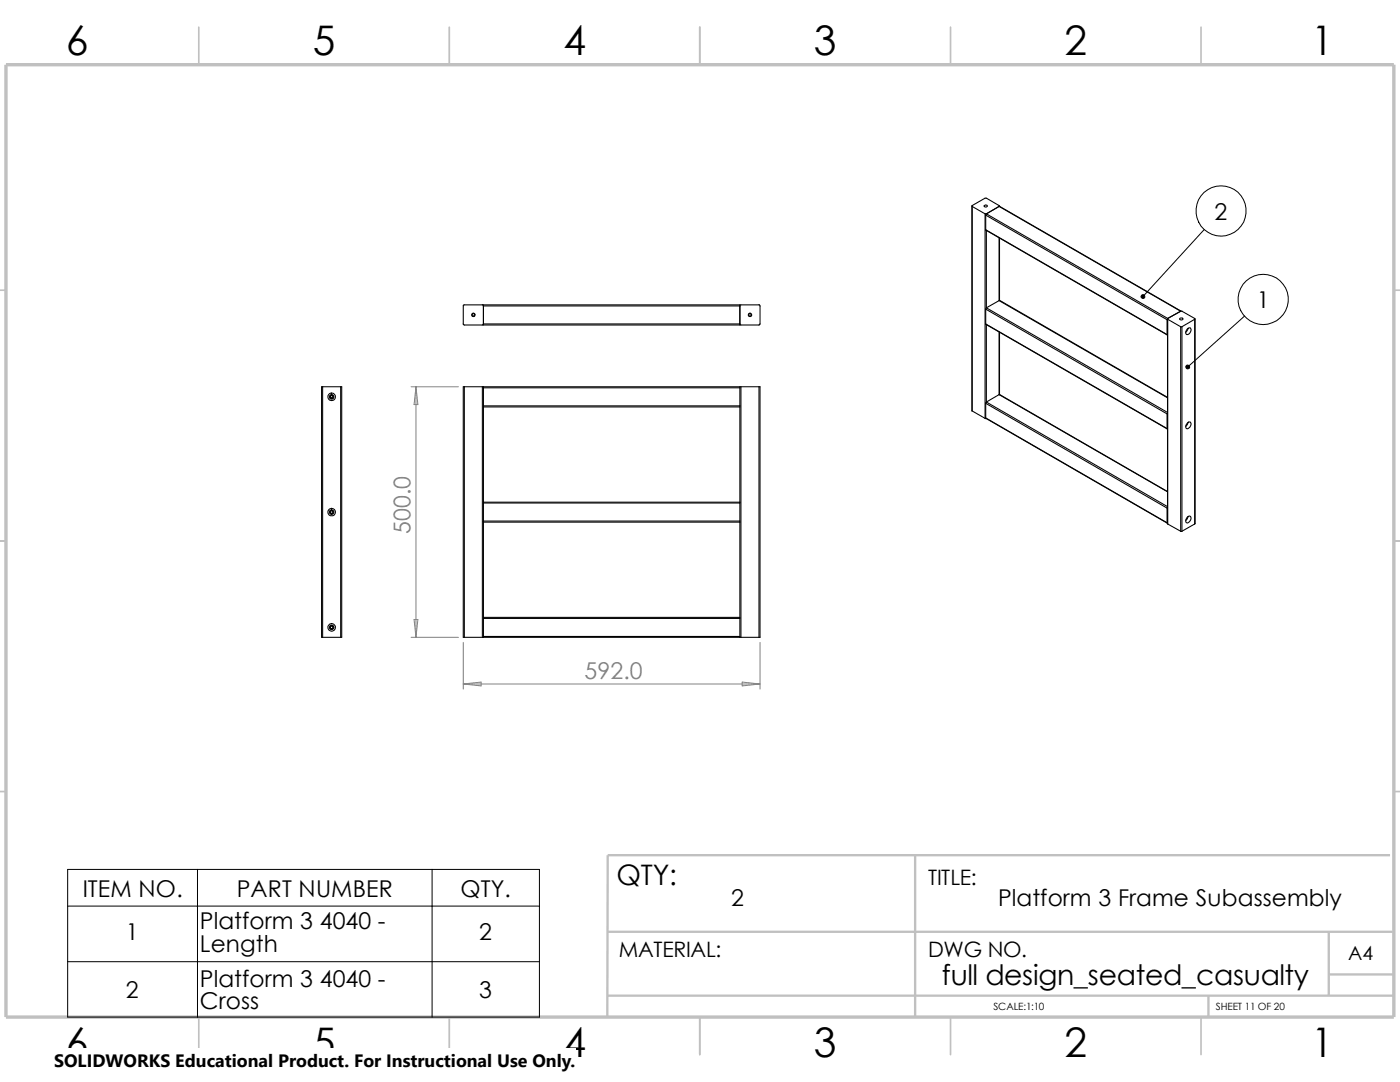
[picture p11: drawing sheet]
<svg xmlns="http://www.w3.org/2000/svg" width="279mm" height="216mm" viewBox="0 0 279 216" stroke-linecap="round" stroke-linejoin="round" font-family="sans-serif">
<g fill="none" stroke="#c0c0c0" stroke-width=".34">
<path d="M39.7 5.4v7.5M89.7 5.4v7.5M139.7 5.4v7.5M189.7 5.4v7.5M239.7 5.4v7.5M-.1 57.9h1.3M278.2 57.9h1.2M-.1 107.9h1.3M278.2 107.9h1.2M-.1 157.9h1.3M278.2 157.9h1.2M39.7 202.9v7.5"/>
<path d="M89.7 202.9v7.5M139.7 202.9v7.5M189.7 202.9v7.5M239.7 202.9v7.5"/>
</g>
<path d="M182.6 170.6v32.3M277.4 170.6h-156.1l-.1 32.3M121.2 198.7h157M121.2 185.9h156.7M241.2 198.7v4.2M265.2 194.4h13M265.2 185.9v12.8" fill="none" stroke="#c0c0c0" stroke-width=".47"/>
<path d="M1.2 12.9h277v190h-277z" fill="none" stroke="#c0c0c0" stroke-width=".68" stroke-linecap="butt"/>
<g fill="none" stroke="#000" stroke-width=".21">
<path d="M194 41.1v40.9M194 41.2l2.6 1.5M194 41.2v40.8M194 41.2v-.2l2.6-1.5h.2l2.6 1.5v.2M196.4 41h.1a.28 .28 0 0 1 .3-.1 .28 .28 0 0 1 .2 .3 .32 .32 0 0 1-.4 .1 .32 .32 0 0 1-.2-.3zM196.6 42.7h.2M196.6 42.7v40.8M196.7 45.8l36.3 21M196.7 42.9v2.9M196.7 42.9l36.2 20.9M196.7 45.8l36.2 21M196.8 46v15.4"/>
<path d="M196.8 42.7l36.2 20.8M196.9 42.7l-.2 .2M199.4 60l.1-.1 33.5 19.4M199.4 41.2l36.3 20.9M199.4 60l33.6 19.4M199.4 47.5v12.5M199.4 60l-2.6 1.4M199.4 41.2l-2.6 1.5M199.4 41.2l36.2 20.9M199.5 41.1v.1M199.5 47.5v12.4M64.4 77.2h-.2v50h.2"/>
<path d="M64.4 77.2h3.6M64.4 77.2v50M68 77.2v50M68 77.2h.2v50h-.2M92.7 77.2h3.6M92.7 77.2v50M92.7 77.2h-.2v50h.2M96.3 60.8l-3.8 .1v3.8l.2 .2h3.6l.2-.3M96.3 77.2v50M96.3 77.2h.2M96.3 60.8l.2 .2M96.5 61v3.6"/>
<path d="M96.5 77.4v3.6M96.5 77.2h51.2M96.5 77.4h51.2M96.5 64.6h51.2M96.5 61h51.2M96.5 77.2v.2M147.7 77.2v.2M147.7 77.2h.2M147.7 61v-.2h-51.2v.2M147.7 64.6v.3h-51.2v-.3M147.7 61v3.6M147.7 77.4v3.6"/>
<path d="M147.9 77.2h3.6M147.9 77.2v50M151.5 60.8h-3.8v.2M151.5 77.2v50M151.5 77.2h.2v50h-.2M151.5 60.8l.2 .2-.1 3.7-.1 .2h-3.6l-.2-.3M196.7 64.6l36.3 21M196.7 61.7l36.2 20.9M196.7 64.6l36.2 20.9M196.7 61.7v2.9M196.8 61.4l36.2 20.9M196.8 64.8v15.4"/>
<path d="M196.9 61.4l-.2 .3M199.4 78.7l33.6 19.4M199.4 66.3v12.4M199.4 78.7l-2.6 1.5M199.5 66.3v12.4M232.9 66.8h.1M232.9 63.8v3M233 63.6v41M233 63.5l-.1 .3M233 63.5v.2M233 63.7l2.6 1.5M233 63.7v40.9"/>
<path d="M235.4 63.6a.34 .34 0 0 1 .4-.2 .34 .34 0 0 1 .3 .4 .39 .39 0 0 1-.7-.2zM235.6 65.2h.3M235.6 62.1l-2.6 1.4M235.6 65.2v40.8M235.6 62.1h.3l2.5 1.4v.2M235.9 65.2v40.8M236.9 65.7a.44 .44 0 0 1 .7-.2 .44 .44 0 0 1 0 .7 .54 .54 0 0 1-.3 .5 .54 .54 0 0 1-.7-.2l.1-.4zM237.1 65.5l-.5 .8M238.4 63.7l-2.5 1.5M238.4 63.7v40.9M238.5 63.6l-.1 41M96.5 81.2v19"/>
<path d="M96.5 81h51.2M96.5 81.2h51.2M96.5 81v.2M147.7 81v.2M147.7 81.2v19M194 82l2.6 1.5M196.6 83.5h.2M196.7 83.4l36.3 21M196.7 80.5v2.9M196.7 80.5l36.2 20.9M196.7 83.4l36.2 20.9M196.8 80.2l36.2 20.9"/>
<path d="M196.9 80.2l-.2 .3M232.9 85.5l.1 .1M232.9 82.6v2.9M233 82.4l-.1 .2M237.1 84.3a.45 .45 0 0 1 .6 .1 .45 .45 0 0 1-.2 .7 .51 .51 0 0 1-.8 .3 .94 .94 0 0 1 .4-1.1zM237.1 84.3l-.5 .8M96.5 100.4h51.2M96.5 104h51.2M96.5 100.4v3.6M96.5 104.2v19M96.5 100.2h51.2M96.5 104.2h51.2"/>
<path d="M96.5 100.2v.2M96.5 104v.2M147.7 100.2v.2M147.7 104v.2M147.7 100.4v3.6M147.7 104.2v19M232.9 104.3l.1 .1M232.9 101.4v2.9M233 101.2l-.1 .2M233 104.6l2.6 1.4M235.6 106h.3M236.9 103.2a.45 .45 0 0 1 .7-.1 .45 .45 0 0 1 0 .7 .57 .57 0 0 1-.3 .5 .57 .57 0 0 1-.6-.1v-.6z"/>
<path d="M237.1 103.1l-.2 .4-.3 .3M238.4 104.6l-2.5 1.4M64.4 127.2h3.6M92.7 127.2h3.6M96.3 127.2h.2M96.5 123.4v3.6M96.5 123.4h51.2M96.5 127h51.2M96.5 123.2h51.2M96.5 127.2h51.2M96.5 123.2v.2M96.5 127v.2"/>
<path d="M147.7 123.2v.2M147.7 127v.2M147.7 127.2h.2M147.7 123.4v3.6M147.9 127.2h3.6"/>
<circle cx="66.2" cy="79.2" r=".45"/>
<circle cx="66.2" cy="79.2" r=".75"/>
<circle cx="66.2" cy="79.2" r=".25"/>
<circle cx="66.2" cy="79.2" r=".35"/>
<circle cx="94.5" cy="62.8" r=".25"/>
<circle cx="94.5" cy="62.8" r=".33"/>
<circle cx="149.7" cy="62.8" r=".35"/>
<circle cx="149.7" cy="62.8" r=".27"/>
<circle cx="66.2" cy="102.2" r=".34"/>
<circle cx="66.2" cy="102.2" r=".45"/>
<circle cx="66.2" cy="102.2" r=".75"/>
<circle cx="66.2" cy="102.2" r=".25"/>
<circle cx="66.2" cy="125.2" r=".44"/>
<circle cx="66.2" cy="125.2" r=".76"/>
<circle cx="66.2" cy="125.2" r=".25"/>
<circle cx="66.2" cy="125.2" r=".33"/>
</g>
<g fill="none" stroke="#000" stroke-width=".2">
<path d="M240.3 45.8l-12.2 13.4M248.4 63.1l-11.4 10.1M13.5 173.5h94.2v29.4h-94.2zM39.4 173.5v29.4M86.2 173.5v29.4M13.5 180.8h94.2M13.5 191.9h94.2"/>
<circle cx="243.7" cy="42.1" r="5"/>
<circle cx="252.1" cy="59.8" r="5"/>
</g>
<path d="M82 77.2h9.5M83 77.2v50M83 77.2l.4 3.5h-.8zM82 127.2h9.5M82.6 123.6h.8l-.4 3.6zM92.5 128.2v9.3M92.5 136.5h59.2M92.5 136.5l3.5-.4v.8zM148.1 136.1l3.6 .4-3.6 .4zM151.7 128.2v9.3" fill="none" stroke="#808080" stroke-width=".2"/>
<g fill="#000" stroke="#000" stroke-width=".2">
<circle cx="228.1" cy="59.2" r=".38"/>
<circle cx="237.1" cy="73.2" r=".38"/>
</g>
<path d="M10.8 209.2h104.1v6.7h-104.1z" fill="#fff"/>
<g font-size="8.1">
<text x="13.2" y="10.9">6</text>
<text x="62.4" y="10.9">5</text>
<text x="112.4" y="10.9">4</text>
<text x="162.4" y="10.9">3</text>
<text x="212.4" y="10.9">2</text>
<text x="261.7" y="10.9">1</text>
<text x="13.2" y="210.9">6</text>
<text x="62.4" y="210.9">5</text>
<text x="112.4" y="210.9">4</text>
<text x="162.4" y="210.9">3</text>
<text x="212.4" y="210.9">2</text>
<text x="261.7" y="210.9">1</text>
</g>
<g font-size="5.6">
<text x="123" y="176.7">QTY:</text>
<text x="188" y="196.5">full design_seated_casualty</text>
</g>
<g font-size="4.6">
<text x="242.4" y="43.8">2</text>
<text x="250.8" y="61.5">1</text>
<text x="16.5" y="178.9">ITEM NO.</text>
<text x="47.3" y="178.9">PART NUMBER</text>
<text x="91.9" y="178.9">QTY.</text>
<text x="39.9" y="185.4">Platform 3 4040 -</text>
<text x="145.9" y="180.8">2</text>
<text x="199.2" y="180.8">Platform 3 Frame Subassembly</text>
<text x="25.1" y="187.7">1</text>
<text x="39.9" y="189.9">Length</text>
<text x="95.6" y="187.7">2</text>
<text x="39.9" y="196.9">Platform 3 4040 -</text>
<text x="25.1" y="199.2">2</text>
<text x="39.9" y="201.4">Cross</text>
<text x="95.6" y="199.2">3</text>
</g>
<g font-size="4.6" fill="#808080">
<text x="81.9" y="106.6" transform="rotate(-90 81.9 106.6)">500.0</text>
<text x="116.6" y="135.6">592.0</text>
</g>
<g font-size="4.2">
<text x="185.2" y="176.7">TITLE:</text>
<text x="123.5" y="191">MATERIAL:</text>
<text x="185.2" y="191">DWG NO.</text>
</g>
<text font-size="3.9" x="269.1" y="191.5">A4</text>
<text font-size="3.6" x="10.8" y="213">SOLIDWORKS Educational Product. For Instructional Use Only.</text>
<g font-size="2">
<text x="198.2" y="201.6">SCALE:1:10</text>
<text x="242.7" y="201.6">SHEET 11 OF 20</text>
</g>
</svg>
